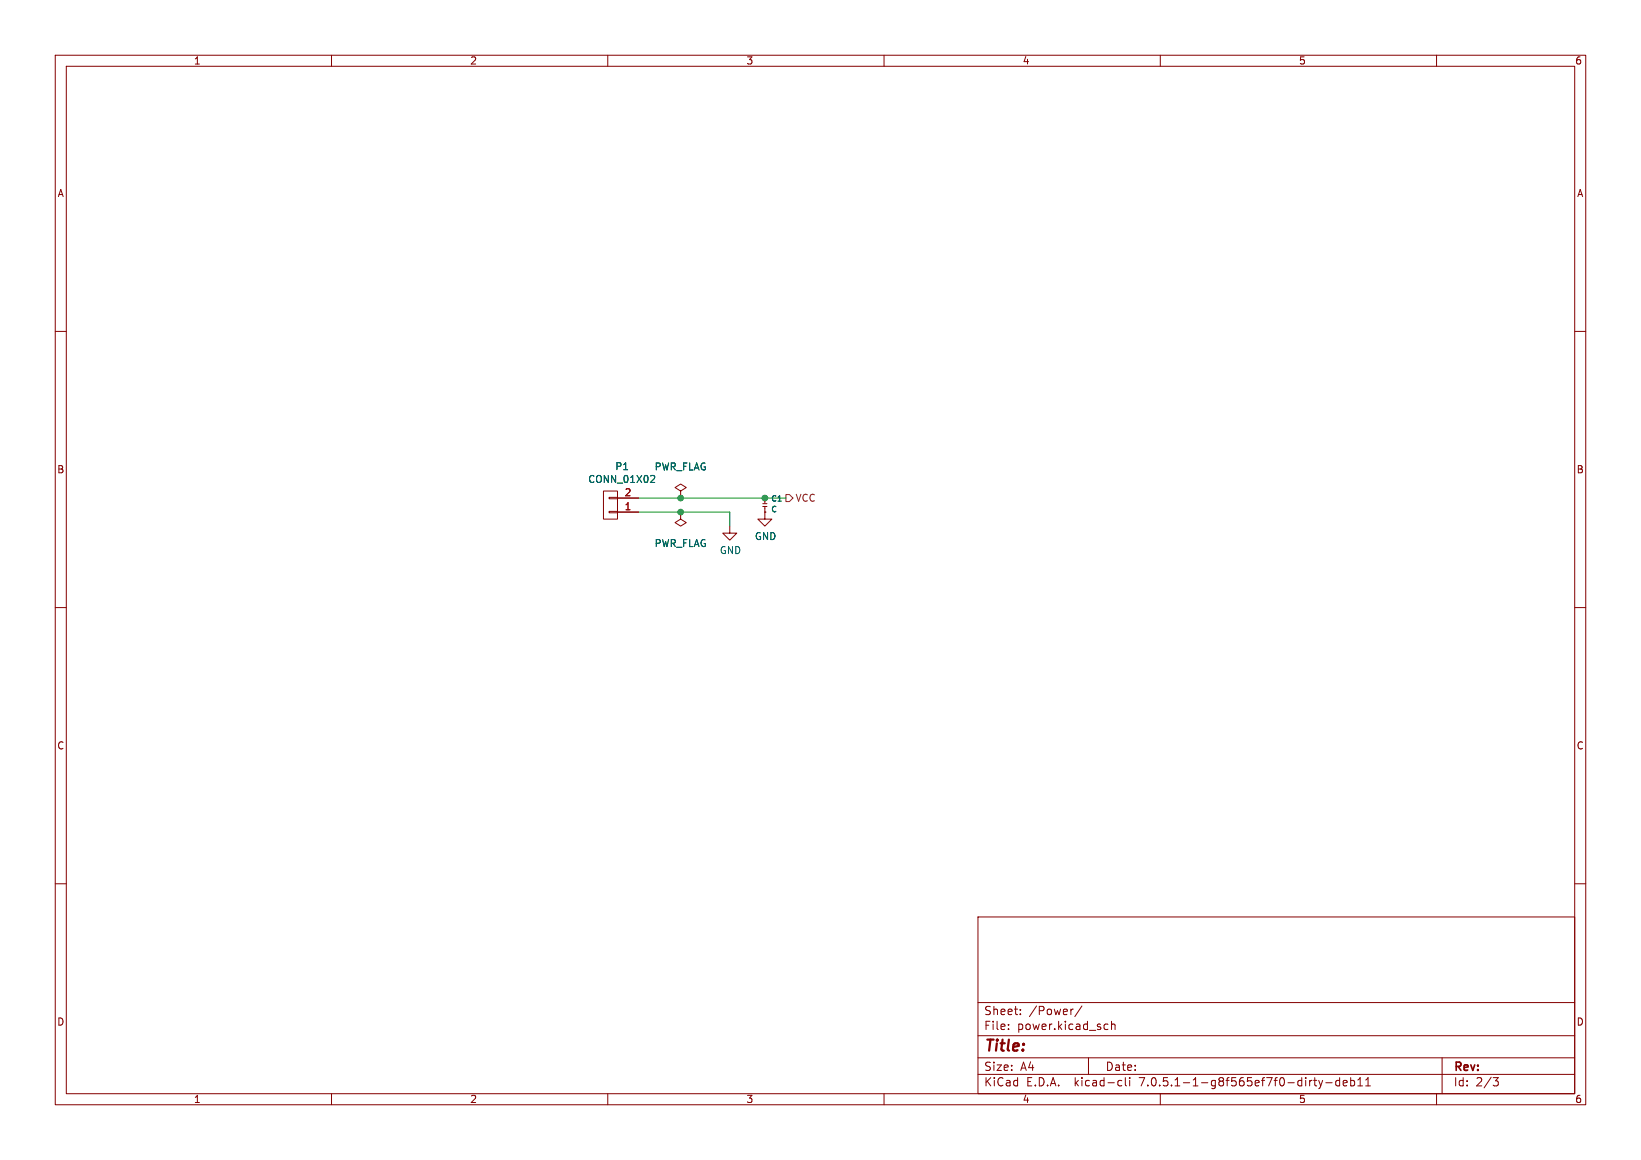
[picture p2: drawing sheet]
<svg xmlns="http://www.w3.org/2000/svg" width="297mm" height="210mm" viewBox="0 0 297 210" stroke-linecap="round" stroke-linejoin="round" font-family="sans-serif">
<g fill="none" stroke="#840000" stroke-width=".18">
<path d="M10 10h277v190h-277zM12 12h273v186h-273zM60 10v2M110 10v2M160 10v2M210 10v2M260 10v2M10 60h2M285 60h2M109.2 88.9h2.6v5.1h-2.6zM110.2 90h1.6v.3h-1.6zM110.2 92.6h1.6v.2h-1.6z"/>
<path d="M111.8 92.7h3.8M111.8 90.2h3.8M123.2 88.9l1-.6-1-.7-1 .7 1 .6v1.3M123.2 90.2h.1M123.2 92.7v1.3l1 .6-1 .7-1-.7 1-.6M123.2 92.7h.1M132.1 95.3v1.2h1.2l-1.2 1.3-1.3-1.3h1.3M138 91.2h.8M138 91.7h.8M138.4 90.2h.1M138.4 92.7h.1M138.4 92.7v1.3h1.3l-1.3 1.3-1.2-1.3h1.2"/>
<path d="M138.4 90.2v.9M138.4 91.7v1M10 110h2M285 110h2M10 160h2M285 160h2M177 166h108v32h-108zM60 198v2M110 198v2M160 198v2M177 194.5h108M177 191.5h108"/>
<path d="M177 187.5h108M177 181.5h108M182.5 186.3v.1M182.5 185.5v.1M184.7 183.6v.1M184.7 182.8v.1M194.2 182.7l-.2 .1M195.8 182.1l-1.3 2M197 191.5v3M200.1 185.4l.4 .1M200.5 186.3l-.4 .1M201.2 185.5l.2-.1 .3 .1 .1 .9"/>
<path d="M201.2 184.9v1.5M202.5 196.5h.5M202.5 195.7h.5M203.7 195.1v1.3l.2 .2M204.5 195.1v.1M204.5 195.6v1M210 198v2M237.7 195.6h.6M238 195.1v1.3l.3 .2M238.7 195.6l.3 1M239 196.6l-.1 .4-.2 .1M239.4 195.6l-.4 1"/>
<path d="M240 196h1.1M242.5 195.7l-.5-.1-.3 .3v.4l.2 .2h.6M242.5 195.1v1.5M243.1 196.1l.7-.1-.1-.3-.4-.1-.2 .2 .1 .7h.5M244.5 195.7l.4-.1 .3 .3v.4l-.2 .2h-.5M244.5 195.1v1.5M245.7 196.6h.9M245.7 195.5l.5-.4v1.5M247.2 196.6h.8M247.2 195.5l.4-.4v1.5M260 198v2M261 191.5v6.5"/>
<path d="M270.2 195.1h1l-.5 .6 .4 .1 .1 .5-.3 .3h-.4"/>
</g>
<path d="M118.4 86.1l.1 .2-.1 .3-.7 .7h.8" fill="none" stroke="#006464" stroke-width=".18"/>
<path d="M142.2 89.5h.7l.6 .7-.6 .6h-.7z" fill="none" stroke="#725600" stroke-width=".18"/>
<path d="M115.6 90.2h26.6M115.6 92.7h16.5v2.6" fill="none" stroke="#009600" stroke-width=".18"/>
<g fill="#009600" stroke="#009600" stroke-width=".18">
<circle cx="138.4" cy="90.2" r=".51"/>
<circle cx="123.2" cy="92.7" r=".51"/>
<circle cx="123.2" cy="90.2" r=".51"/>
</g>
<text font-size="2.8" fill="#840000" x="178" y="190.8">Title:</text>
<g font-size="2.1" fill="#840000">
<text x="178" y="183.9">Sheet:</text>
<text x="186.2" y="183.9">/Power/</text>
<text x="178" y="186.6">File:</text>
<text x="184" y="186.6">power.kicad_sch</text>
<text x="178" y="196.8">KiCad</text>
<text x="178" y="194">Size:</text>
<text x="184.6" y="194">A4</text>
<text x="185.7" y="196.8">E.D.A.</text>
<text x="194.4" y="196.8">kicad-cli</text>
<text x="200" y="194">Date:</text>
<text x="206.2" y="196.8">7.0.5.1-1-g8f565ef7f0-dirty-deb11</text>
<text x="263" y="194.2">Rev:</text>
<text x="263" y="196.8">Id:</text>
<text x="267" y="196.8">2/3</text>
</g>
<g font-size="1.8" fill="#840000">
<text x="35" y="11.8">1</text>
<text x="85" y="11.8">2</text>
<text x="135" y="11.8">3</text>
<text x="185" y="11.8">4</text>
<text x="235" y="11.8">5</text>
<text x="285" y="11.8">6</text>
<text x="10.4" y="35.8">A</text>
<text x="285.4" y="35.8">A</text>
<text x="10.3" y="85.8">B</text>
<text x="285.3" y="85.8">B</text>
<text x="10.3" y="135.8">C</text>
<text x="285.3" y="135.8">C</text>
<text x="10.3" y="185.8">D</text>
<text x="285.3" y="185.8">D</text>
<text x="35" y="199.8">1</text>
<text x="85" y="199.8">2</text>
<text x="135" y="199.8">3</text>
<text x="185" y="199.8">4</text>
<text x="235" y="199.8">5</text>
<text x="285" y="199.8">6</text>
</g>
<g font-size="1.8" fill="#006464">
<text x="106.4" y="87.6">CONN_01X02</text>
<text x="111.3" y="85.3">P1</text>
<text x="118.4" y="85.3">PWR_FLAG</text>
<text x="118.4" y="99.2">PWR_FLAG</text>
<text x="130.2" y="100.5">GND</text>
<text x="136.6" y="97.9">GND</text>
</g>
<g font-size="1.8" fill="#a90000">
<text x="113" y="89.9">2</text>
<text x="113" y="92.5">1</text>
</g>
<text font-size="1.8" fill="#725600" x="143.9" y="91">VCC</text>
<g font-size="1.4" fill="#006464">
<text x="139.5" y="91">C1</text>
<text x="139.5" y="92.9">C</text>
</g>
</svg>
